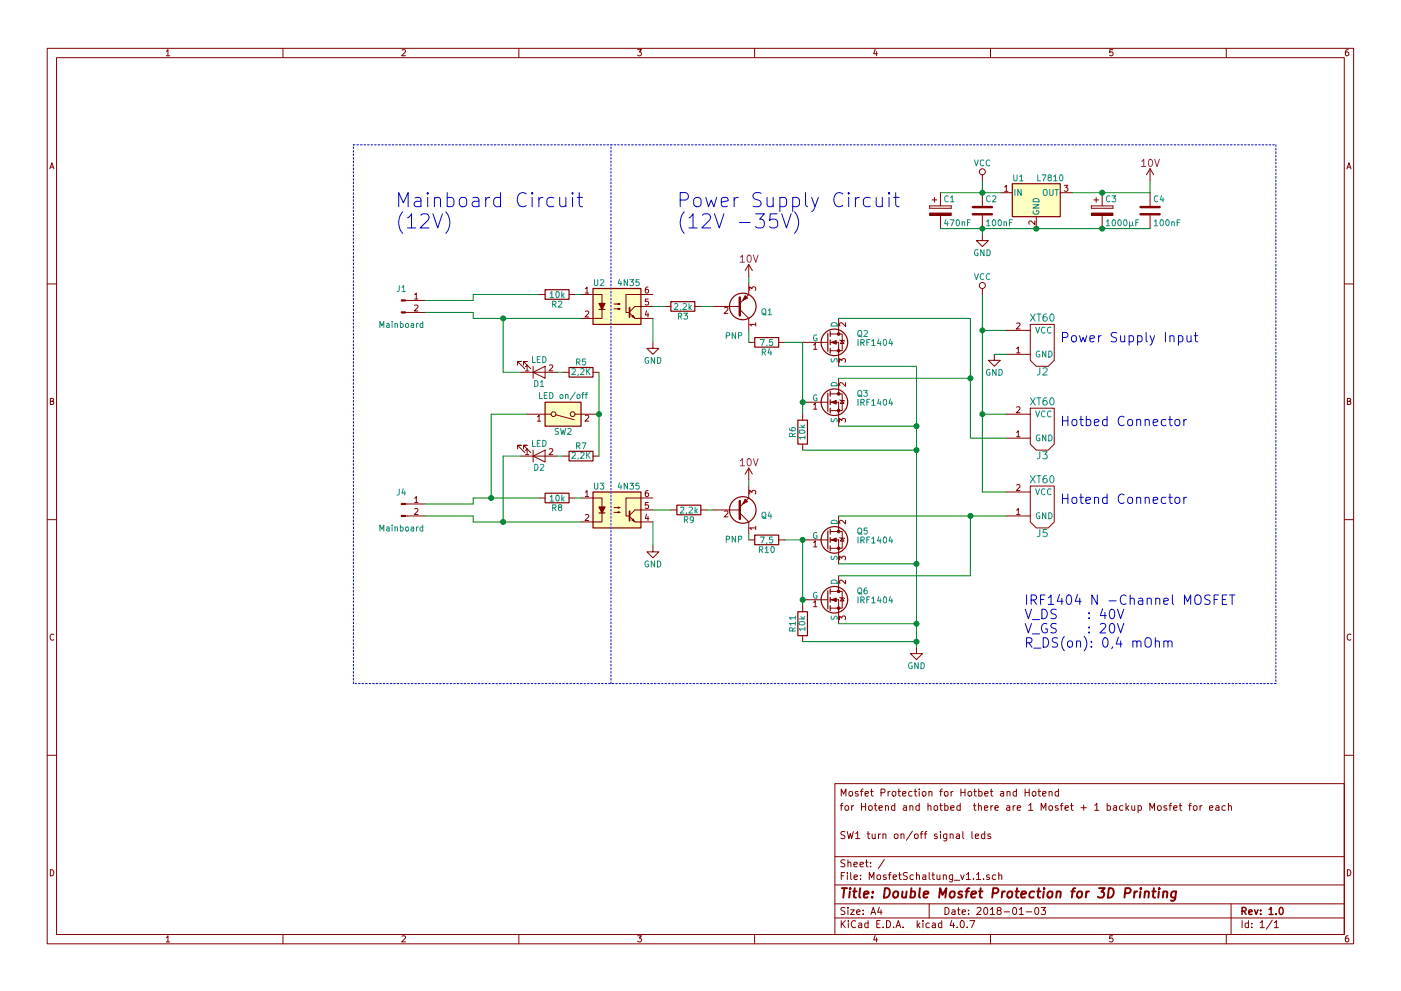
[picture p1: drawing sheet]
EESchema Schematic File Version 2
LIBS:power
LIBS:device
LIBS:switches
LIBS:relays
LIBS:motors
LIBS:transistors
LIBS:conn
LIBS:linear
LIBS:regul
LIBS:74xx
LIBS:cmos4000
LIBS:adc-dac
LIBS:memory
LIBS:xilinx
LIBS:microcontrollers
LIBS:dsp
LIBS:microchip
LIBS:analog_switches
LIBS:motorola
LIBS:texas
LIBS:intel
LIBS:audio
LIBS:interface
LIBS:digital-audio
LIBS:philips
LIBS:display
LIBS:cypress
LIBS:siliconi
LIBS:opto
LIBS:atmel
LIBS:contrib
LIBS:valves
LIBS:xt60
LIBS:MosfetSchaltung_v1.1-cache
EELAYER 25 0
EELAYER END
$Descr A4 11693 8268
encoding utf-8
Sheet 1 1
Title "Double Mosfet Protection for 3D Printing"
Date "2018-01-03"
Rev "1.0"
Comp ""
Comment1 "SW1 turn on/off signal leds "
Comment2 ""
Comment3 "for Hotend and hotbed  there are 1 Mosfet + 1 backup Mosfet for each"
Comment4 "Mosfet Protection for Hotbet and Hotend"
$EndDescr
$Comp
L Conn_01x02_Male J1
U 1 1
P 3350 2500
F 0 "J1" H 3350 2600 50  0000 C CNN
F 1 "Mainboard" H 3350 2300 50  0000 C CNN
F 2 "" H 3350 2500 50  0001 C CNN
F 3 "" H 3350 2500 50  0001 C CNN
	1    3350 2500
	1    0    0    -1  
$EndComp
$Comp
L 4N27 U2
U 1 1
P 5150 2550
F 0 "U2" H 4950 2750 50  0000 L CNN
F 1 "4N35" H 5150 2750 50  0000 L CNN
F 2 "Housings_DIP:DIP-6_W7.62mm" H 4950 2350 50  0001 L CIN
F 3 "" H 5150 2550 50  0001 L CNN
	1    5150 2550
	1    0    0    -1  
$EndComp
$Comp
L R R2
U 1 1
P 4650 2450
F 0 "R2" V 4730 2450 50  0000 C CNN
F 1 "10k" V 4650 2450 50  0000 C CNN
F 2 "" V 4580 2450 50  0001 C CNN
F 3 "" H 4650 2450 50  0001 C CNN
	1    4650 2450
	0    1    1    0   
$EndComp
$Comp
L BUZ11 Q3
U 1 1
P 6900 3350
F 0 "Q3" H 7150 3425 50  0000 L CNN
F 1 "IRF1404" H 7150 3350 50  0000 L CNN
F 2 "TO_SOT_Packages_THT:TO-220_Vertical" H 7150 3275 50  0001 L CIN
F 3 "" H 6900 3350 50  0001 L CNN
	1    6900 3350
	1    0    0    -1  
$EndComp
$Comp
L BUZ11 Q2
U 1 1
P 6900 2850
F 0 "Q2" H 7150 2925 50  0000 L CNN
F 1 "IRF1404" H 7150 2850 50  0000 L CNN
F 2 "TO_SOT_Packages_THT:TO-220_Vertical" H 7150 2775 50  0001 L CIN
F 3 "" H 6900 2850 50  0001 L CNN
	1    6900 2850
	1    0    0    -1  
$EndComp
$Comp
L GND #PWR10
U 1 1
P 8300 2950
F 0 "#PWR10" H 8300 2700 50  0001 C CNN
F 1 "GND" H 8300 2800 50  0000 C CNN
F 2 "" H 8300 2950 50  0001 C CNN
F 3 "" H 8300 2950 50  0001 C CNN
	1    8300 2950
	1    0    0    -1  
$EndComp
$Comp
L Conn_01x02_Male J4
U 1 1
P 3350 4200
F 0 "J4" H 3350 4300 50  0000 C CNN
F 1 "Mainboard" H 3350 4000 50  0000 C CNN
F 2 "" H 3350 4200 50  0001 C CNN
F 3 "" H 3350 4200 50  0001 C CNN
	1    3350 4200
	1    0    0    -1  
$EndComp
$Comp
L 4N27 U3
U 1 1
P 5150 4250
F 0 "U3" H 4950 4450 50  0000 L CNN
F 1 "4N35" H 5150 4450 50  0000 L CNN
F 2 "Housings_DIP:DIP-6_W7.62mm" H 4950 4050 50  0001 L CIN
F 3 "" H 5150 4250 50  0001 L CNN
	1    5150 4250
	1    0    0    -1  
$EndComp
$Comp
L SW_DIP_x01 SW2
U 1 1
P 4700 3450
F 0 "SW2" H 4700 3600 50  0000 C CNN
F 1 "LED on/off" H 4700 3300 50  0000 C CNN
F 2 "" H 4700 3450 50  0001 C CNN
F 3 "" H 4700 3450 50  0001 C CNN
	1    4700 3450
	1    0    0    1   
$EndComp
$Comp
L LED D2
U 1 1
P 4500 3800
F 0 "D2" H 4500 3900 50  0000 C CNN
F 1 "LED" H 4500 3700 50  0000 C CNN
F 2 "" H 4500 3800 50  0001 C CNN
F 3 "" H 4500 3800 50  0001 C CNN
	1    4500 3800
	1    0    0    1   
$EndComp
$Comp
L R R7
U 1 1
P 4850 3800
F 0 "R7" V 4930 3800 50  0000 C CNN
F 1 "2,2K" V 4850 3800 50  0000 C CNN
F 2 "" V 4780 3800 50  0001 C CNN
F 3 "" H 4850 3800 50  0001 C CNN
	1    4850 3800
	0    1    -1   0   
$EndComp
$Comp
L R R9
U 1 1
P 5750 4250
F 0 "R9" V 5830 4250 50  0000 C CNN
F 1 "2,2k" V 5750 4250 50  0000 C CNN
F 2 "" V 5680 4250 50  0001 C CNN
F 3 "" H 5750 4250 50  0001 C CNN
	1    5750 4250
	0    1    1    0   
$EndComp
$Comp
L BUZ11 Q6
U 1 1
P 6900 5000
F 0 "Q6" H 7150 5075 50  0000 L CNN
F 1 "IRF1404" H 7150 5000 50  0000 L CNN
F 2 "TO_SOT_Packages_THT:TO-220_Vertical" H 7150 4925 50  0001 L CIN
F 3 "" H 6900 5000 50  0001 L CNN
	1    6900 5000
	1    0    0    -1  
$EndComp
$Comp
L BUZ11 Q5
U 1 1
P 6900 4500
F 0 "Q5" H 7150 4575 50  0000 L CNN
F 1 "IRF1404" H 7150 4500 50  0000 L CNN
F 2 "TO_SOT_Packages_THT:TO-220_Vertical" H 7150 4425 50  0001 L CIN
F 3 "" H 6900 4500 50  0001 L CNN
	1    6900 4500
	1    0    0    -1  
$EndComp
$Comp
L GND #PWR12
U 1 1
P 5450 4550
F 0 "#PWR12" H 5450 4300 50  0001 C CNN
F 1 "GND" H 5450 4400 50  0000 C CNN
F 2 "" H 5450 4550 50  0001 C CNN
F 3 "" H 5450 4550 50  0001 C CNN
	1    5450 4550
	1    0    0    -1  
$EndComp
$Comp
L LED D1
U 1 1
P 4500 3100
F 0 "D1" H 4500 3200 50  0000 C CNN
F 1 "LED" H 4500 3000 50  0000 C CNN
F 2 "" H 4500 3100 50  0001 C CNN
F 3 "" H 4500 3100 50  0001 C CNN
	1    4500 3100
	1    0    0    1   
$EndComp
$Comp
L R R5
U 1 1
P 4850 3100
F 0 "R5" V 4930 3100 50  0000 C CNN
F 1 "2,2K" V 4850 3100 50  0000 C CNN
F 2 "" V 4780 3100 50  0001 C CNN
F 3 "" H 4850 3100 50  0001 C CNN
	1    4850 3100
	0    1    -1   0   
$EndComp
$Comp
L R R8
U 1 1
P 4650 4150
F 0 "R8" V 4730 4150 50  0000 C CNN
F 1 "10k" V 4650 4150 50  0000 C CNN
F 2 "" V 4580 4150 50  0001 C CNN
F 3 "" H 4650 4150 50  0001 C CNN
	1    4650 4150
	0    1    1    0   
$EndComp
$Comp
L GND #PWR13
U 1 1
P 7650 5400
F 0 "#PWR13" H 7650 5150 50  0001 C CNN
F 1 "GND" H 7650 5250 50  0000 C CNN
F 2 "" H 7650 5400 50  0001 C CNN
F 3 "" H 7650 5400 50  0001 C CNN
	1    7650 5400
	1    0    0    -1  
$EndComp
Text Notes 3300 1900 0    118  ~ 0
Mainboard Circuit\n(12V)
Text Notes 5650 1900 0    118  ~ 0
Power Supply Circuit\n(12V -35V)
Text Notes 8850 2850 0    79   ~ 0
Power Supply Input
Text Notes 8850 3550 0    79   ~ 0
Hotbed Connector
Text Notes 8850 4200 0    79   ~ 0
Hotend Connector
Text Notes 8550 5400 0    79   ~ 0
IRF1404 N -Channel MOSFET\nV_DS    : 40V\nV_GS    : 20V\nR_DS(on): 0,4 mOhm
$Comp
L L7812 U1
U 1 1
P 8650 1600
F 0 "U1" H 8500 1725 50  0000 C CNN
F 1 "L7810" H 8650 1725 50  0000 L CNN
F 2 "" H 8675 1450 50  0001 L CIN
F 3 "" H 8650 1550 50  0001 C CNN
	1    8650 1600
	1    0    0    -1  
$EndComp
$Comp
L GND #PWR3
U 1 1
P 8200 1950
F 0 "#PWR3" H 8200 1700 50  0001 C CNN
F 1 "GND" H 8200 1800 50  0000 C CNN
F 2 "" H 8200 1950 50  0001 C CNN
F 3 "" H 8200 1950 50  0001 C CNN
	1    8200 1950
	1    0    0    -1  
$EndComp
$Comp
L C C2
U 1 1
P 8200 1750
F 0 "C2" H 8225 1850 50  0000 L CNN
F 1 "100nF" H 8225 1650 50  0000 L CNN
F 2 "" H 8238 1600 50  0001 C CNN
F 3 "" H 8200 1750 50  0001 C CNN
	1    8200 1750
	1    0    0    -1  
$EndComp
$Comp
L C C4
U 1 1
P 9600 1750
F 0 "C4" H 9625 1850 50  0000 L CNN
F 1 "100nF" H 9625 1650 50  0000 L CNN
F 2 "" H 9638 1600 50  0001 C CNN
F 3 "" H 9600 1750 50  0001 C CNN
	1    9600 1750
	1    0    0    -1  
$EndComp
$Comp
L CP C1
U 1 1
P 7850 1750
F 0 "C1" H 7875 1850 50  0000 L CNN
F 1 "470nF" H 7875 1650 50  0000 L CNN
F 2 "" H 7888 1600 50  0001 C CNN
F 3 "" H 7850 1750 50  0001 C CNN
	1    7850 1750
	1    0    0    -1  
$EndComp
$Comp
L CP C3
U 1 1
P 9200 1750
F 0 "C3" H 9225 1850 50  0000 L CNN
F 1 "1000µF" H 9225 1650 50  0000 L CNN
F 2 "" H 9238 1600 50  0001 C CNN
F 3 "" H 9200 1750 50  0001 C CNN
	1    9200 1750
	1    0    0    -1  
$EndComp
$Comp
L Q_PNP_CBE Q4
U 1 1
P 6150 4250
F 0 "Q4" H 6350 4300 50  0000 L CNN
F 1 "PNP" H 6050 4500 50  0000 L CNN
F 2 "" H 6350 4350 50  0001 C CNN
F 3 "" H 6150 4250 50  0001 C CNN
	1    6150 4250
	1    0    0    1   
$EndComp
$Comp
L R R3
U 1 1
P 5700 2550
F 0 "R3" V 5780 2550 50  0000 C CNN
F 1 "2,2k" V 5700 2550 50  0000 C CNN
F 2 "" V 5630 2550 50  0001 C CNN
F 3 "" H 5700 2550 50  0001 C CNN
	1    5700 2550
	0    1    1    0   
$EndComp
$Comp
L Q_PNP_CBE Q1
U 1 1
P 6150 2550
F 0 "Q1" H 6350 2600 50  0000 L CNN
F 1 "PNP" H 6050 2800 50  0000 L CNN
F 2 "" H 6350 2650 50  0001 C CNN
F 3 "" H 6150 2550 50  0001 C CNN
	1    6150 2550
	1    0    0    1   
$EndComp
$Comp
L GND #PWR9
U 1 1
P 5450 2850
F 0 "#PWR9" H 5450 2600 50  0001 C CNN
F 1 "GND" H 5450 2700 50  0000 C CNN
F 2 "" H 5450 2850 50  0001 C CNN
F 3 "" H 5450 2850 50  0001 C CNN
	1    5450 2850
	1    0    0    -1  
$EndComp
Wire Wire Line
	7000 3050 7650 3050
Wire Wire Line
	7000 3550 7650 3550
Wire Wire Line
	8100 3150 7000 3150
Wire Wire Line
	7000 2650 8100 2650
Wire Wire Line
	7650 3050 7650 5400
Connection ~ 7650 3550
Connection ~ 8100 3150
Wire Wire Line
	8100 2650 8100 3650
Wire Wire Line
	8200 3450 8400 3450
Wire Wire Line
	8200 2450 8200 4100
Wire Wire Line
	8200 2750 8400 2750
Connection ~ 8200 2750
Wire Wire Line
	7650 4700 7000 4700
Wire Wire Line
	7650 5200 7000 5200
Wire Wire Line
	4700 3100 4650 3100
Wire Wire Line
	5000 3100 5000 3800
Connection ~ 5000 3450
Wire Wire Line
	3950 2450 4500 2450
Wire Wire Line
	3550 2500 3950 2500
Wire Wire Line
	3950 2500 3950 2450
Wire Wire Line
	3950 2650 4850 2650
Wire Wire Line
	3950 2650 3950 2600
Wire Wire Line
	3950 2600 3550 2600
Wire Wire Line
	3550 4200 3950 4200
Wire Wire Line
	3950 4200 3950 4150
Wire Wire Line
	3950 4350 4850 4350
Wire Wire Line
	3950 4350 3950 4300
Wire Wire Line
	3950 4300 3550 4300
Wire Wire Line
	4850 4150 4800 4150
Wire Wire Line
	3950 4150 4500 4150
Wire Wire Line
	4850 2450 4800 2450
Connection ~ 7650 4700
Wire Wire Line
	8200 4100 8400 4100
Connection ~ 8200 3450
Wire Wire Line
	7000 4300 8400 4300
Wire Wire Line
	8100 4300 8100 4800
Wire Wire Line
	8100 4800 7000 4800
Connection ~ 8100 4300
Connection ~ 7650 5200
Wire Wire Line
	4700 3800 4650 3800
Wire Wire Line
	4350 3100 4200 3100
Wire Wire Line
	4350 3800 4200 3800
Wire Wire Line
	4400 3450 4100 3450
Wire Wire Line
	5450 4250 5600 4250
Wire Wire Line
	5450 4350 5450 4550
Wire Wire Line
	5950 4250 5900 4250
Connection ~ 9200 1600
Connection ~ 9200 1900
Connection ~ 8650 1900
Wire Wire Line
	7850 1600 8350 1600
Connection ~ 8200 1600
Wire Wire Line
	7850 1900 9600 1900
Connection ~ 8200 1900
Wire Wire Line
	8200 1900 8200 1950
Wire Wire Line
	8200 1500 8200 1600
Wire Wire Line
	5950 2550 5850 2550
Wire Wire Line
	5550 2550 5450 2550
Wire Wire Line
	5450 2650 5450 2850
Wire Wire Line
	6250 4000 6250 4050
Wire Wire Line
	6250 2300 6250 2350
$Comp
L XT60 J2
U 1 1
P 8700 2850
F 0 "J2" H 8700 3100 60  0000 C CNN
F 1 "XT60" H 8700 2650 60  0000 C CNN
F 2 "" H 8700 2850 60  0001 C CNN
F 3 "" H 8700 2850 60  0001 C CNN
	1    8700 2850
	1    0    0    1   
$EndComp
$Comp
L XT60 J3
U 1 1
P 8700 3550
F 0 "J3" H 8700 3800 60  0000 C CNN
F 1 "XT60" H 8700 3350 60  0000 C CNN
F 2 "" H 8700 3550 60  0001 C CNN
F 3 "" H 8700 3550 60  0001 C CNN
	1    8700 3550
	1    0    0    1   
$EndComp
$Comp
L XT60 J5
U 1 1
P 8700 4200
F 0 "J5" H 8700 4450 60  0000 C CNN
F 1 "XT60" H 8700 4000 60  0000 C CNN
F 2 "" H 8700 4200 60  0001 C CNN
F 3 "" H 8700 4200 60  0001 C CNN
	1    8700 4200
	1    0    0    1   
$EndComp
$Comp
L R R4
U 1 1
P 6400 2850
F 0 "R4" V 6480 2850 50  0000 C CNN
F 1 "7,5" V 6400 2850 50  0000 C CNN
F 2 "" V 6330 2850 50  0001 C CNN
F 3 "" H 6400 2850 50  0001 C CNN
	1    6400 2850
	0    1    1    0   
$EndComp
Wire Wire Line
	6250 2750 6250 2850
Wire Wire Line
	6550 2850 6700 2850
Wire Wire Line
	6700 2850 6700 3450
$Comp
L R R6
U 1 1
P 6700 3600
F 0 "R6" V 6780 3600 50  0000 C CNN
F 1 "10k" V 6700 3600 50  0000 C CNN
F 2 "" V 6630 3600 50  0001 C CNN
F 3 "" H 6700 3600 50  0001 C CNN
	1    6700 3600
	-1   0    0    1   
$EndComp
Connection ~ 6700 3350
Wire Wire Line
	6700 3750 7650 3750
Connection ~ 7650 3750
Wire Wire Line
	4200 3100 4200 2650
Connection ~ 4200 2650
Wire Wire Line
	4100 3450 4100 4150
Connection ~ 4100 4150
Wire Wire Line
	4200 3800 4200 4350
Connection ~ 4200 4350
$Comp
L R R10
U 1 1
P 6400 4500
F 0 "R10" V 6480 4500 50  0000 C CNN
F 1 "7,5" V 6400 4500 50  0000 C CNN
F 2 "" V 6330 4500 50  0001 C CNN
F 3 "" H 6400 4500 50  0001 C CNN
	1    6400 4500
	0    1    1    0   
$EndComp
Wire Wire Line
	6250 4450 6250 4500
Wire Wire Line
	6550 4500 6700 4500
Wire Wire Line
	6700 4500 6700 5050
Connection ~ 6700 4500
$Comp
L R R11
U 1 1
P 6700 5200
F 0 "R11" V 6780 5200 50  0000 C CNN
F 1 "10k" V 6700 5200 50  0000 C CNN
F 2 "" V 6630 5200 50  0001 C CNN
F 3 "" H 6700 5200 50  0001 C CNN
	1    6700 5200
	-1   0    0    1   
$EndComp
Wire Wire Line
	6700 5350 7650 5350
Connection ~ 7650 5350
Connection ~ 6700 5000
Wire Wire Line
	8400 2950 8300 2950
Wire Wire Line
	8100 3650 8400 3650
Wire Notes Line
	2950 1200 10650 1200
Wire Notes Line
	10650 1200 10650 5700
Wire Notes Line
	10650 5700 2950 5700
Wire Notes Line
	5100 5700 5100 1200
Wire Notes Line
	2950 5700 2950 1200
$Comp
L +12V #PWR2
U 1 1
P 9600 1500
F 0 "#PWR2" H 9600 1350 50  0001 C CNN
F 1 "+12V" H 9600 1640 50  0001 C CNN
F 2 "" H 9600 1500 50  0001 C CNN
F 3 "" H 9600 1500 50  0001 C CNN
F 4 "10V" H 9600 1650 60  0000 C CNN "meins"
	1    9600 1500
	1    0    0    -1  
$EndComp
$Comp
L VCC #PWR1
U 1 1
P 8200 1500
F 0 "#PWR1" H 8200 1350 50  0001 C CNN
F 1 "VCC" H 8200 1650 50  0000 C CNN
F 2 "" H 8200 1500 50  0001 C CNN
F 3 "" H 8200 1500 50  0001 C CNN
	1    8200 1500
	1    0    0    -1  
$EndComp
Wire Wire Line
	9600 1600 9600 1500
$Comp
L VCC #PWR8
U 1 1
P 8200 2450
F 0 "#PWR8" H 8200 2300 50  0001 C CNN
F 1 "VCC" H 8200 2600 50  0000 C CNN
F 2 "" H 8200 2450 50  0001 C CNN
F 3 "" H 8200 2450 50  0001 C CNN
	1    8200 2450
	1    0    0    -1  
$EndComp
$Comp
L +12V #PWR?
U 1 1
P 6250 2300
F 0 "#PWR?" H 6250 2150 50  0001 C CNN
F 1 "+12V" H 6250 2440 50  0001 C CNN
F 2 "" H 6250 2300 50  0001 C CNN
F 3 "" H 6250 2300 50  0001 C CNN
F 4 "10V" H 6250 2450 60  0000 C CNN "meins"
	1    6250 2300
	1    0    0    -1  
$EndComp
$Comp
L +12V #PWR?
U 1 1
P 6250 4000
F 0 "#PWR?" H 6250 3850 50  0001 C CNN
F 1 "+12V" H 6250 4140 50  0001 C CNN
F 2 "" H 6250 4000 50  0001 C CNN
F 3 "" H 6250 4000 50  0001 C CNN
F 4 "10V" H 6250 4150 60  0000 C CNN "meins"
	1    6250 4000
	1    0    0    -1  
$EndComp
Wire Wire Line
	8950 1600 9600 1600
$EndSCHEMATC
